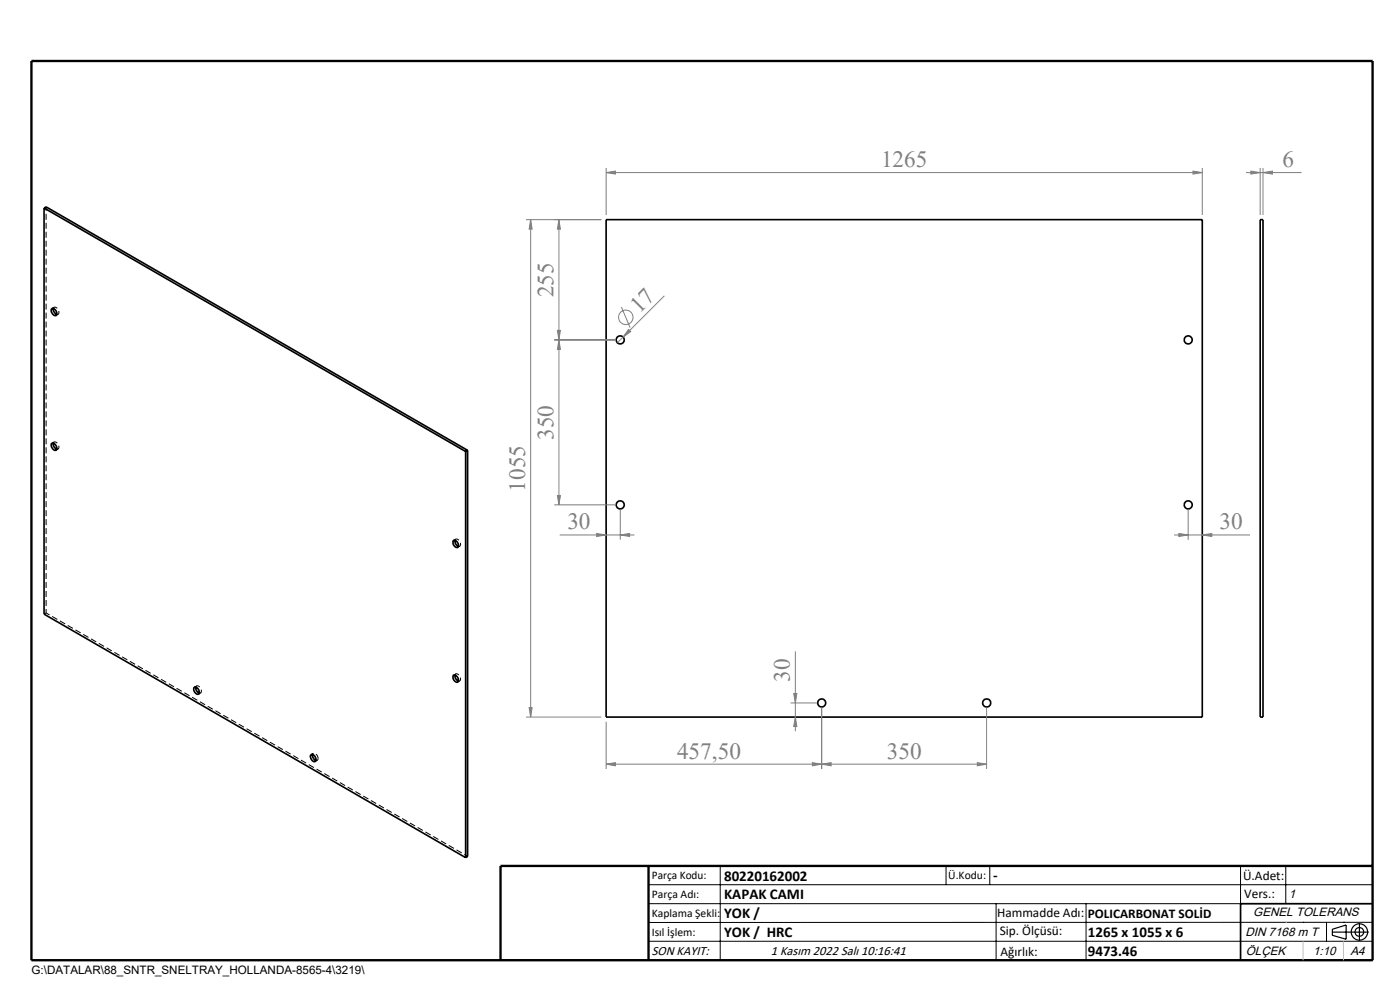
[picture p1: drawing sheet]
<svg xmlns="http://www.w3.org/2000/svg" width="297mm" height="210mm" viewBox="0 0 297 210" stroke-linecap="round" stroke-linejoin="round" font-family="sans-serif">
<g fill="none" stroke="#000" stroke-width=".35">
<path d="M9.3 44.1l89.5 51.7M9.3 44.1v86.2l89.5 51.6M9.3 44.1l.5-.2 89.4 51.6M128.6 46.6h126.5v105.5h-126.5zM267.3 46.6h.6v105.5h-.6zM10.9 65.6a.83 .83 0 0 1 .9 .1 .83 .83 0 0 1 .3 .8 .46 .46 0 0 1-.5 .5 .46 .46 0 0 1-.5-.4l-.2-.6zM11.3 65.4v.1a1.4 1.4 0 0 0 .7 1.2M10.9 94.1a.83 .83 0 0 1 .9 .2 .83 .83 0 0 1 .3 .8 .47 .47 0 0 1-.4 .4 .47 .47 0 0 1-.6-.3l-.2-.6zM11.3 94a1.29 1.29 0 0 0 .7 1.3M98.8 95.8v86.1M99.2 95.5v86.2l-.4 .2M99.2 95.5l-.4 .3"/>
<path d="M96.2 114.7a.94 .94 0 0 1 .9 .4 .94 .94 0 0 1 0 1 1.05 1.05 0 0 1-.9-1.4zM96.5 114.6a1.17 1.17 0 0 0 .8 1.3M41.1 145.9a.83 .83 0 0 1 .9 .1 .83 .83 0 0 1 .3 .9 .46 .46 0 0 1-.4 .4 .46 .46 0 0 1-.5-.4l-.3-.6zM41.5 145.8a1.24 1.24 0 0 0 .8 1.2M96.2 143.3a.94 .94 0 0 1 .9 .4 .94 .94 0 0 1 0 1 1.05 1.05 0 0 1-.9-1.4zM96.5 143.2a1.17 1.17 0 0 0 .8 1.3M65.9 160.2a.81 .81 0 0 1 .9 .1 .81 .81 0 0 1 .2 .8 .44 .44 0 0 1-.4 .5 .44 .44 0 0 1-.5-.4l-.2-.6zM66.3 160v.1a1.24 1.24 0 0 0 .7 1.2M291.2 191.7h-28v12"/>
<circle cx="131.6" cy="72.1" r=".86"/>
<circle cx="252.1" cy="72.1" r=".85"/>
<circle cx="131.6" cy="107.1" r=".86"/>
<circle cx="252.1" cy="107.1" r=".85"/>
<circle cx="174.3" cy="149.1" r=".85"/>
<circle cx="209.3" cy="149.1" r=".86"/>
</g>
<path d="M11.3 65.4a.53 .53 0 0 1 .6-.2 .53 .53 0 0 1 .4 .4 .57 .57 0 0 1 .3 .6 .57 .57 0 0 1-.5 .5M11.3 94a.53 .53 0 0 1 .6-.3 .53 .53 0 0 1 .4 .5 .57 .57 0 0 1 .3 .6 .57 .57 0 0 1-.5 .5M96.5 114.6a.53 .53 0 0 1 .6-.2 .53 .53 0 0 1 .4 .4 .57 .57 0 0 1 .3 .6 .57 .57 0 0 1-.5 .5M41.6 145.7a.53 .53 0 0 1 .5-.2 .53 .53 0 0 1 .4 .5 .57 .57 0 0 1 .3 .6 .57 .57 0 0 1-.5 .4M96.5 143.2a.53 .53 0 0 1 .6-.3 .53 .53 0 0 1 .4 .5 .57 .57 0 0 1 .3 .6 .57 .57 0 0 1-.5 .4" fill="none" stroke="#000" stroke-width=".21" stroke-dasharray="1.3 .6" stroke-dashoffset=".2" stroke-linecap="butt"/>
<path d="M9.8 43.9v86.1M9.8 130l89.4 51.7M67.5 160.9l-.1 .3-.4 .1" fill="none" stroke="#000" stroke-width=".21" stroke-dasharray="1.3 .6" stroke-dashoffset=".4" stroke-linecap="butt"/>
<g fill="none" stroke="#000" stroke-width=".21" stroke-dasharray="1.3 .6" stroke-linecap="butt">
<path d="M11.5 65.2l-.4 .2M11.9 66.9l.4-.2M11.5 93.8l-.4 .2M11.9 95.5l.4-.3M96.7 114.4l-.4 .2M97.1 116.1l.4-.3M9.4 130.3l.4-.3M41.7 145.5l-.4 .3M42.1 147.2l.5-.2M66.5 159.8l-.5 .2M96.7 143l-.4 .2M97.1 144.7l.4-.3"/>
<path d="M66.9 161.5l.4-.2"/>
</g>
<path d="M66.3 160a.53 .53 0 0 1 .6-.2 .53 .53 0 0 1 .4 .4l.2 .7" fill="none" stroke="#000" stroke-width=".21" stroke-dasharray="1.3 .6" stroke-dashoffset="1" stroke-linecap="butt"/>
<g fill="none" stroke="#808080" stroke-width=".21">
<path d="M128.6 36.6l2-.3v.6zM128.6 35.6v10M128.6 36.6h126.5M253.1 36.3l2 .3-2 .3zM255.1 35.6v10M264.3 36.6h11.8M265.4 36.3l1.9 .3-1.9 .3zM267.3 35.6v10M267.9 36.6l2-.3v.6zM267.9 35.6v10M111.6 46.6h16M112.6 46.6l.3 2h-.6z"/>
<path d="M112.6 46.6v105.5M118.6 46.6l.3 2h-.6zM118.6 46.6v60.5M117.6 72.1h13M118.3 70.1h.6l-.3 2zM118.6 72.1l.3 2h-.6zM131.8 65.1l1.9 4.4M133.4 69.9l.4 .4-1.6 1.2zM140.9 62.8l-9.9 9.9M117.6 107.1h13M118.3 105.1h.6l-.3 2zM118.7 113.5h15.9"/>
<path d="M126.6 113.2l2 .3-2 .3zM131.6 113.5l2-.3v.6zM131.6 108.1v6.4M249.1 113.5h16.1M250.1 113.2l2 .3-2 .3zM252.1 108.1v6.4M255.1 113.5l2-.3v.6zM168.7 138.2v16.9M111.6 152.1h16M112.3 150.1h.6l-.3 2zM128.6 153.1v10M167.7 149.1h5.6"/>
<path d="M168.4 147.1h.7l-.4 2zM168.7 152.1l.4 2h-.7zM174.3 150.1v13M209.3 150.1v13M128.6 162.1l2-.3v.6zM172.3 161.8l2 .3-2 .3zM174.3 162.1l2-.3v.6zM207.3 161.8l2 .3-2 .3zM209.3 162.1h-80.7"/>
<circle cx="132.8" cy="67.3" r="1.54"/>
</g>
<g fill="none" stroke="#000" stroke-width=".25">
<path d="M282.6 197.7h7.8M282.6 197.1l3-.9v3l-3-.8zM288.4 195.8v3.8M106.2 203.7h185"/>
<circle cx="288.4" cy="197.7" r="1.74"/>
<circle cx="288.4" cy="197.7" r=".93"/>
</g>
<g fill="none" stroke="#000" stroke-width=".21">
<path d="M137.6 187.7h153.6M137.6 191.7h153.6M137.6 199.7h153.6M152.8 183.7v20M200.7 183.7v4M210 183.7v4M211.3 191.7v12M230.4 191.7v12M263.2 183.7v20M272.8 183.7v8M276.4 195.6h.1M281.4 195.6v4.1"/>
<path d="M285 195.6h.1M291.2 195.6l-153.6 .1"/>
</g>
<path d="M6.7 12.9h284.5v190.8h-284.5zM137.6 183.7v20M291.2 183.7h-185v20" fill="none" stroke="#000" stroke-width=".5"/>
<path d="M276.4 199.7v4M285 199.7v4" fill="none" stroke="#c0c0c0" stroke-width=".21"/>
<path d="M272.8 195.6h.1" fill="none" stroke="#c0c0c0" stroke-width=".25"/>
<g fill="#808080">
<path d="M133.4 69.9l.4 .4-1.6 1.2z"/>
<path d="M253.1 36.3l2 .3-2 .3zM128.6 36.6l2-.3v.6zM131.6 113.5l2-.3v.6zM126.6 113.2l2 .3-2 .3zM172.3 161.8l2 .3-2 .3zM128.6 162.1l2-.3v.6zM267.9 36.6l2-.3v.6zM265.4 36.3l1.9 .3-1.9 .3z"/>
<path d="M250.1 113.2l2 .3-2 .3zM255.1 113.5l2-.3v.6z"/>
<path d="M118.3 70.1h.6l-.3 2zM118.6 46.6l.3 2h-.6zM118.3 105.1h.6l-.3 2zM118.6 72.1l.3 2h-.6z"/>
<path d="M112.6 46.6l.3 2h-.6zM112.3 150.1h.6l-.3 2zM168.4 147.1h.7l-.4 2zM168.7 152.1l.4 2h-.7z"/>
<path d="M174.3 162.1l2-.3v.6zM207.3 161.8l2 .3-2 .3z"/>
</g>
<g font-size="4.9" fill="#808080">
<text x="186.9" y="35.4">1265</text>
<text x="272.1" y="35.4">6</text>
<text x="117.4" y="63" transform="rotate(-90 117.4 63)">255</text>
<text x="135.6" y="66.6" transform="rotate(-45 135.6 66.6)">17</text>
<text x="117.4" y="93.3" transform="rotate(-90 117.4 93.3)">350</text>
<text x="111.4" y="104.3" transform="rotate(-90 111.4 104.3)">1055</text>
<text x="120.4" y="112.3">30</text>
<text x="258.7" y="112.3">30</text>
<text x="167.6" y="144.7" transform="rotate(-90 167.6 144.7)">30</text>
<text x="143.6" y="160.9">457,50</text>
<text x="188.1" y="160.9">350</text>
</g>
<g font-size="3.2">
<text x="153.6" y="186.8">80220162002</text>
<text x="153.6" y="190.8">KAPAK CAMI</text>
<text x="210.7" y="186.6">-</text>
<text x="153.6" y="194.8">YOK /</text>
<text x="153.6" y="198.8">YOK / HRC</text>
<text x="230.8" y="198.7">1265 x 1055 x 6</text>
<text x="230.8" y="202.8">9473.46</text>
</g>
<g font-size="2.8">
<text x="263.7" y="186.7">Ü.Adet:</text>
<text x="263.9" y="190.5">Vers.:</text>
<text x="211.5" y="194.5">Hammadde Adı:</text>
<text x="230.8" y="194.7">POLICARBONAT SOLİD</text>
<text x="138.3" y="202.6">SON KAYIT:</text>
<text x="163.5" y="202.6">1 Kasım 2022 Salı 10:16:41</text>
<text x="212.1" y="198.4">Sip. Ölçüsü:</text>
<text x="212.2" y="202.7">Ağırlık:</text>
</g>
<g font-size="2.6">
<text x="273.4" y="190.4">1</text>
<text x="265.9" y="194.4">GENEL TOLERANS</text>
<text x="264.2" y="198.5">DIN 7168 m T</text>
<text x="264.3" y="202.6">ÖLÇEK</text>
<text x="278.5" y="202.6">1:10</text>
<text x="286.5" y="202.6">A4</text>
</g>
<g font-size="2.5">
<text x="138.3" y="186.4">Parça Kodu:</text>
<text x="138.3" y="190.5">Parça Adı:</text>
<text x="201.2" y="186.5">Ü.Kodu:</text>
<text x="138.3" y="194.5">Kaplama Şekli:</text>
<text x="138.3" y="198.6">Isıl İşlem:</text>
<text x="6.7" y="206.7">G:\DATALAR\88_SNTR_SNELTRAY_HOLLANDA-8565-4\3219\</text>
</g>
</svg>
